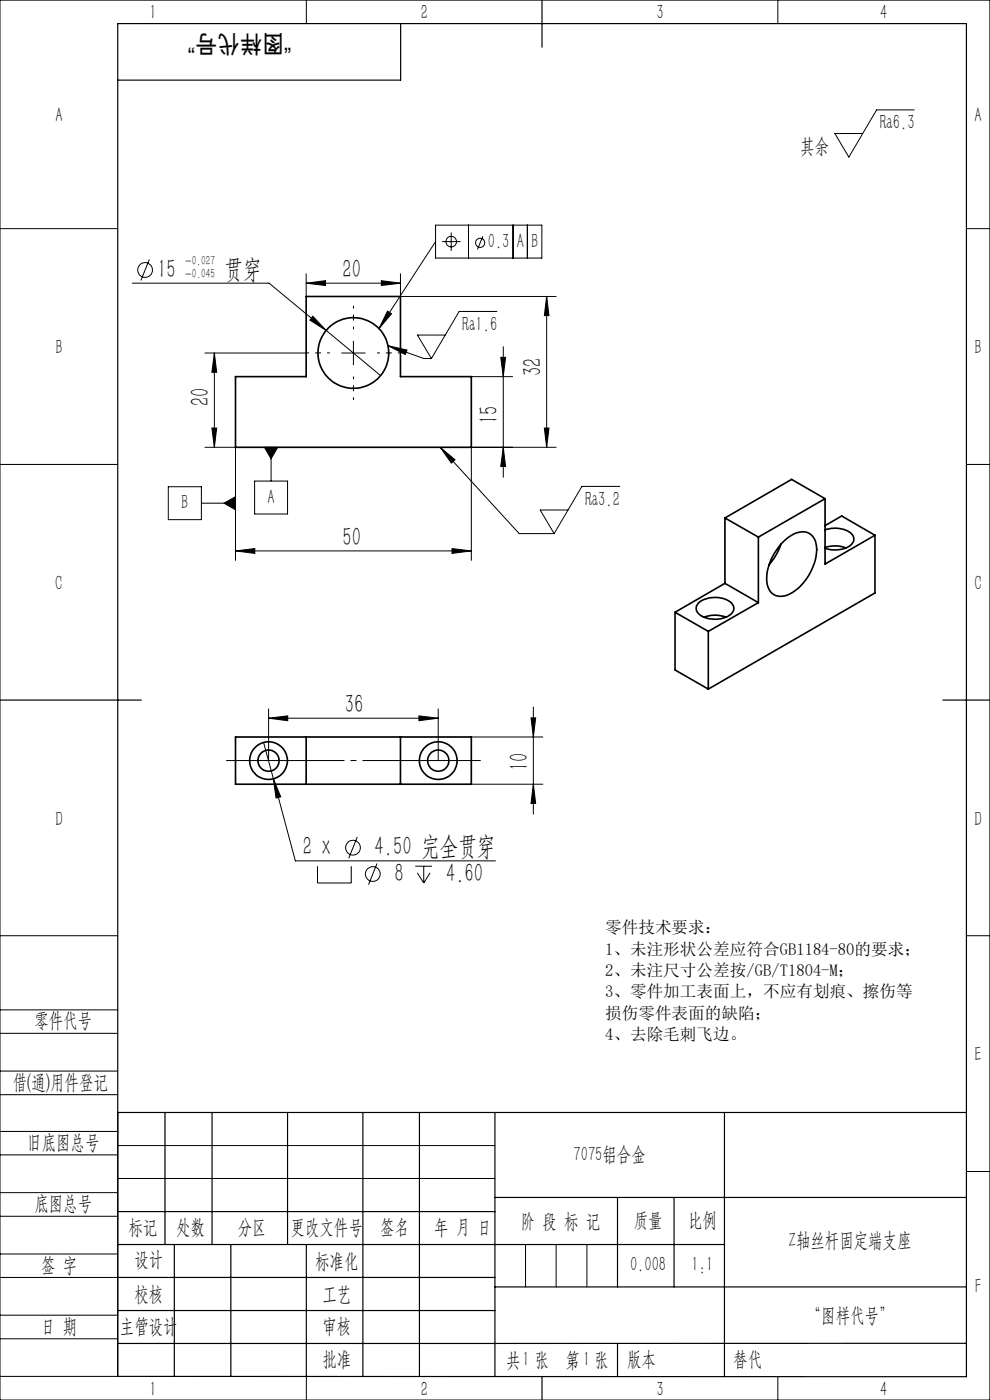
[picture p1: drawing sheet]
<svg xmlns="http://www.w3.org/2000/svg" width="210mm" height="297mm" viewBox="0 0 210 297" stroke-linecap="round" stroke-linejoin="round" font-family="sans-serif">
<g fill="none" stroke="#000" stroke-width=".35">
<path d="M64.9 62.9h20v17h15.1v15h-50v-15h14.9zM153.8 109.9l7.1 4M153.8 109.9v13.9M160.9 113.9v13.9M165.7 115.5l-.1 .2a13.8 13.8 0 0 1-2.4 4.1M165.7 115.4a6.1 6.1 0 0 1 5.3-2.5 3.6 3.6 0 0 1 2.2 4.1 11 11 0 0 1-6.8 9.4 2.99 2.99 0 0 1-3.7-3 11.5 11.5 0 0 1 3-8zM175 112.4a5.7 5.7 0 0 1 5.8 1 1.82 1.82 0 0 1-1.3 2.8 6.4 6.4 0 0 1-4.5 .1M175 116.2l.7-.2a6.4 6.4 0 0 1 3.8 .2M175 105.8l-14.1 8.1M175 105.8v13.9l10.6-6.1M175 105.8l-7.1-4.1-14.1 8.2M175 111.5l3.5-2 7.1 4.1"/>
<path d="M185.6 113.6v12.2l-35.4 20.4M143.2 129.9l7 4M143.2 129.9v12.2l7 4.1M148.2 127.8a5.8 5.8 0 0 1 7 .1 1.72 1.72 0 0 1-.8 2.9 6 6 0 0 1-6.2-.6 1.54 1.54 0 0 1 0-2.4zM149.3 130.9l.3-.1a6.2 6.2 0 0 1 4.4 .1M150.2 133.9v12.3M153.8 123.8l7.1 4M153.8 123.8l-10.6 6.1M160.9 127.8l-10.7 6.1M50 156.3h50v10.1h-50zM64.9 156.3v10.1M84.9 156.3v10.1"/>
<circle cx="74.9" cy="74.9" r="7.5"/>
<circle cx="56.9" cy="161.4" r="4"/>
<circle cx="57" cy="161.4" r="2.25"/>
<circle cx="93" cy="161.4" r="2.26"/>
<circle cx="93" cy="161.4" r="4"/>
</g>
<g fill="none" stroke="#000" stroke-width=".21">
<path d="M0 0h210v297h-210zM65 0v5M165 0v5M193.9 23.3h-8l-5.8 10-3-5h5.9M0 48.5h25M31.7 55l-1.8 4.5M64.9 58.1v4.8M80.9 59.5l4 .6-4 .5zM84.9 58.1v4.8h33.1M92.4 47.8h22.5v6.9h-22.5zM92.4 51.3l-12 18.4M93.8 51.3h3.9"/>
<path d="M95.7 49.3v3.9M99.4 47.8v6.9M102.4 50.1l-1.1 2.8M108.8 47.8v6.9M111.9 47.8v6.9M205 48.5h5M28 60.1h29.1l23.7 19.6M43.5 74.9h21.4M45.5 74.9v20M45.5 74.9l.5 4.1h-1.1zM64.9 60.1l4.1-.6v1.1zM64.9 60.1h20"/>
<path d="M66.4 67.1l2.8 3-3.5-2.2zM72.5 74.9h5M75 72.4v5M82.2 66l.8 .6-2.6 3.1zM82.3 73.3l4 1-.3 .9zM82.3 73.3l7.6 2.8h1.6M94.4 71.1h-5.9l3 5M100 79.9h8.7M105.4 66.1h-8l-5.9 10M106.2 75.8h1l-.4 4.1zM106.8 73.6v27.6M116 62.9v32"/>
<path d="M116 62.9l.5 4.1h-1zM0 98.5h25M43.5 94.9h6.5v24M44.9 90.8h1.1l-.5 4.1zM56.1 94.9h2.8l-1.4 2.4zM57.5 94.9v7.2M93.4 94.9l3.1 2.6-.8 .7zM93.4 94.9l16.7 18.3h7.4M106.8 94.9l.4 4.1h-1zM115.5 90.8h1l-.5 4.1zM118 94.9h-18v24M205 98.5h5"/>
<path d="M35.7 103.3h7v6.9h-7zM42.7 106.7h7.3M47.5 106.7l2.5-1.3v2.8zM50 116.9l4-.5v1zM50 116.9h50M54 102.1h7v6.9h-7zM95.9 116.4l4.1 .5-4.1 .5zM120.5 108.2h-5.9l2.9 5M131.5 103.2h-8.1l-5.9 10M55.9 157.5l2.1 7.7M57 152.4l4-.5v1zM57 150.4v11"/>
<path d="M57 152.4h36M88.9 151.9l4.1 .5-4.1 .5zM93 150.4v11M100 156.3h15.1M112.6 152.3h1l-.5 4zM113.1 150v22.7M58 165.2l1.5 3.8-.9 .3zM58 165.2l4.7 17.4h42.4M75.8 177.6l-1.8 4.5M100 166.4h15.1M113.1 166.4l.5 4.1h-1zM0 198.5h25"/>
<path d="M67.3 183.8v3.5h7.2v-3.5M80 183.2l-1.8 4.5M88.1 183.8h3.6M88.5 185.2l1.4 2.1M89.9 183.8v3.5M91.2 185.2l-1.3 2.1M205 198.5h5M0 214.2h25M0 219.2h25M0 232.2h25M0 227.2h25M25 236v56h-25"/>
<path d="M0 245h25M0 240h25M0 258h25M0 253h25M25 243h80M25 250h80M205 248.5h5M0 271h25M0 266h25M0 279h25M111.5 264v9M118 264v9"/>
<path d="M124.5 264v9M0 284h25M65 292.1v4.9M153.7 292h.1M165 292v5"/>
<circle cx="30.8" cy="57.3" r="1.57"/>
<circle cx="95.7" cy="51.3" r="1.12"/>
<circle cx="101.9" cy="51.5" r=".98"/>
<circle cx="74.9" cy="179.8" r="1.57"/>
<circle cx="79.1" cy="185.4" r="1.56"/>
</g>
<path d="M102 161.3h-54" fill="none" stroke="#000" stroke-width=".21" stroke-dasharray="30.5 1.3 1.3 1.3" stroke-dashoffset="5.4" stroke-linecap="butt"/>
<path d="M70 74.9h-5M75 69.9v-5M75 79.9v5M80 74.9h5" fill="none" stroke="#000" stroke-width=".21" stroke-dasharray="30.5 1.3 1.3 1.3" stroke-dashoffset="29.9" stroke-linecap="butt"/>
<g fill="none" stroke="#000" stroke-width=".25">
<path d="M85 5v12h-60M115 0v10M0 148.5h30M200 148.5h10M25 236h180M35 236v28M45 236v28M61 236v28M77 236v56M89 236v56M105 236v56M153.7 236v56"/>
<path d="M25 257h80M105 254h100M131 254v19M143 254v19M25 264h128.7M25 271h80M25 278h80M37 264v28M49 264v28M65 264.1v28M105 273h100M25 292l180 .1v-287.1h-180v287"/>
<path d="M115 292v5M131 285v7M205 285h-180"/>
</g>
<g fill="#000">
<path d="M82.2 66l.8 .6-2.6 3.1zM56.1 94.9l1.4 2.4 1.4-2.4zM47.5 106.7l2.5 1.5v-2.8zM93.4 94.9l3.1 2.6-.8 .7zM82.3 73.3l4 1-.3 .9z"/>
<path d="M80.9 59.5l4 .6-4 .5zM64.9 60.1l4.1-.6v1.1zM88.9 151.9l4.1 .5-4.1 .5zM57 152.4l4-.5v1z"/>
<path d="M106.8 94.9l.4 4.1h-1zM106.2 75.8h1l-.4 4.1zM115.5 90.8h1l-.5 4.1zM116 62.9l.5 4.1h-1zM44.9 90.8h1.1l-.5 4.1zM45.5 74.9l.5 4.1h-1.1zM113.1 166.4l.5 4.1h-1zM112.6 152.3h1l-.5 4z"/>
<path d="M50 116.9l4-.5v1zM95.9 116.4l4.1 .5-4.1 .5zM66.4 67.1l-.7 .8 3.5 2.2zM58 165.2l.6 4.1 .9-.3z"/>
</g>
<g font-size="5.6">
<text x="33.4" y="58.9">15</text>
<text x="47.6" y="58.9">贯穿</text>
<text x="72.7" y="58.9">20</text>
<text x="114.9" y="79.9" transform="rotate(-90 114.9 79.9)">32</text>
<text x="44.4" y="86.1" transform="rotate(-90 44.4 86.1)">20</text>
<text x="105.6" y="89.9" transform="rotate(-90 105.6 89.9)">15</text>
<text x="72.7" y="115.7">50</text>
<text x="73.1" y="151.2">36</text>
<text x="112" y="163.6" transform="rotate(-90 112 163.6)">10</text>
<text x="64.3" y="181.5">2 x</text>
<text x="79.4" y="181.5">4.50 完全贯穿</text>
<text x="83.7" y="187.1">8</text>
<text x="94.6" y="187.1">4.60</text>
</g>
<text font-size="5.2" x="61.8" y="7.3" transform="rotate(-180 61.8 7.3)">“图样代号”</text>
<g font-size="4.4">
<text x="31.7" y="4.1">1</text>
<text x="89.2" y="4.1">2</text>
<text x="139.2" y="4.1">3</text>
<text x="186.7" y="4.1">4</text>
<text x="11.7" y="25.9">A</text>
<text x="186.6" y="27.4">Ra6.3</text>
<text x="206.7" y="25.9">A</text>
<text x="169.8" y="32.4">其余</text>
<text x="103.5" y="52.5">0.3</text>
<text x="109.6" y="52.5">A</text>
<text x="112.7" y="52.5">B</text>
<text x="98.1" y="70.2">Ra1.6</text>
<text x="11.7" y="75.1">B</text>
<text x="206.7" y="75.1">B</text>
<text x="56.8" y="106.8">A</text>
<text x="124.1" y="107.3">Ra3.2</text>
<text x="38.5" y="108">B</text>
<text x="11.7" y="125.1">C</text>
<text x="206.7" y="125.1">C</text>
<text x="11.7" y="175.1">D</text>
<text x="206.7" y="175.1">D</text>
<text x="7.3" y="217.9">零件代号</text>
<text x="206.7" y="225.1">E</text>
<text x="2.7" y="231">借(通)用件登记</text>
<text x="5.8" y="243.7">旧底图总号</text>
<text x="121.7" y="246.2">7075铝合金</text>
<text x="7.3" y="256.8">底图总号</text>
<text x="27.2" y="261.9">标记</text>
<text x="37.4" y="261.9">处数</text>
<text x="50.5" y="261.9">分区</text>
<text x="61.7" y="261.9">更改文件号</text>
<text x="80.6" y="261.9">签名</text>
<text x="92.1" y="261.9">年 月 日</text>
<text x="110.5" y="260.4">阶 段 标 记</text>
<text x="134.4" y="260.4">质量</text>
<text x="145.9" y="260.4">比例</text>
<text x="8.7" y="269.8">签 字</text>
<text x="28.5" y="268.7">设计</text>
<text x="66.9" y="269.1">标准化</text>
<text x="133.6" y="269.7">0.008</text>
<text x="146.7" y="269.7">1:1</text>
<text x="167.3" y="264.6">Z轴丝杆固定端支座</text>
<text x="28.5" y="275.9">校核</text>
<text x="68.4" y="275.9">工艺</text>
<text x="206.8" y="274.4">F</text>
<text x="171.2" y="280.6">“图样代号”</text>
<text x="8.7" y="282.9">日 期</text>
<text x="25.4" y="282.9">主管设计</text>
<text x="68.4" y="282.8">审核</text>
<text x="68.4" y="289.9">批准</text>
<text x="107.3" y="289.9">共 张</text>
<text x="110.8" y="289.9">1</text>
<text x="120" y="289.9">第 张</text>
<text x="123.7" y="289.9">1</text>
<text x="133" y="289.9">版本</text>
<text x="155.6" y="289.9">替代</text>
<text x="31.7" y="296.1">1</text>
<text x="89.2" y="296.1">2</text>
<text x="139.2" y="296.1">3</text>
<text x="186.7" y="296.1">4</text>
</g>
<g font-size="3.5">
<text x="128.4" y="198">零件技术要求：</text>
<text x="128.4" y="202.5">1、未注形状公差应符合GB1184-80的要求；</text>
<text x="128.4" y="207">2、未注尺寸公差按/GB/T1804-M；</text>
<text x="128.4" y="211.6">3、零件加工表面上，不应有划痕、擦伤等</text>
<text x="128.4" y="216.1">损伤零件表面的缺陷；</text>
<text x="128.4" y="220.6">4、去除毛刺飞边。</text>
</g>
<g font-size="2.8">
<text x="39.3" y="56.1">-0.027</text>
<text x="39.3" y="58.9">-0.045</text>
</g>
</svg>
